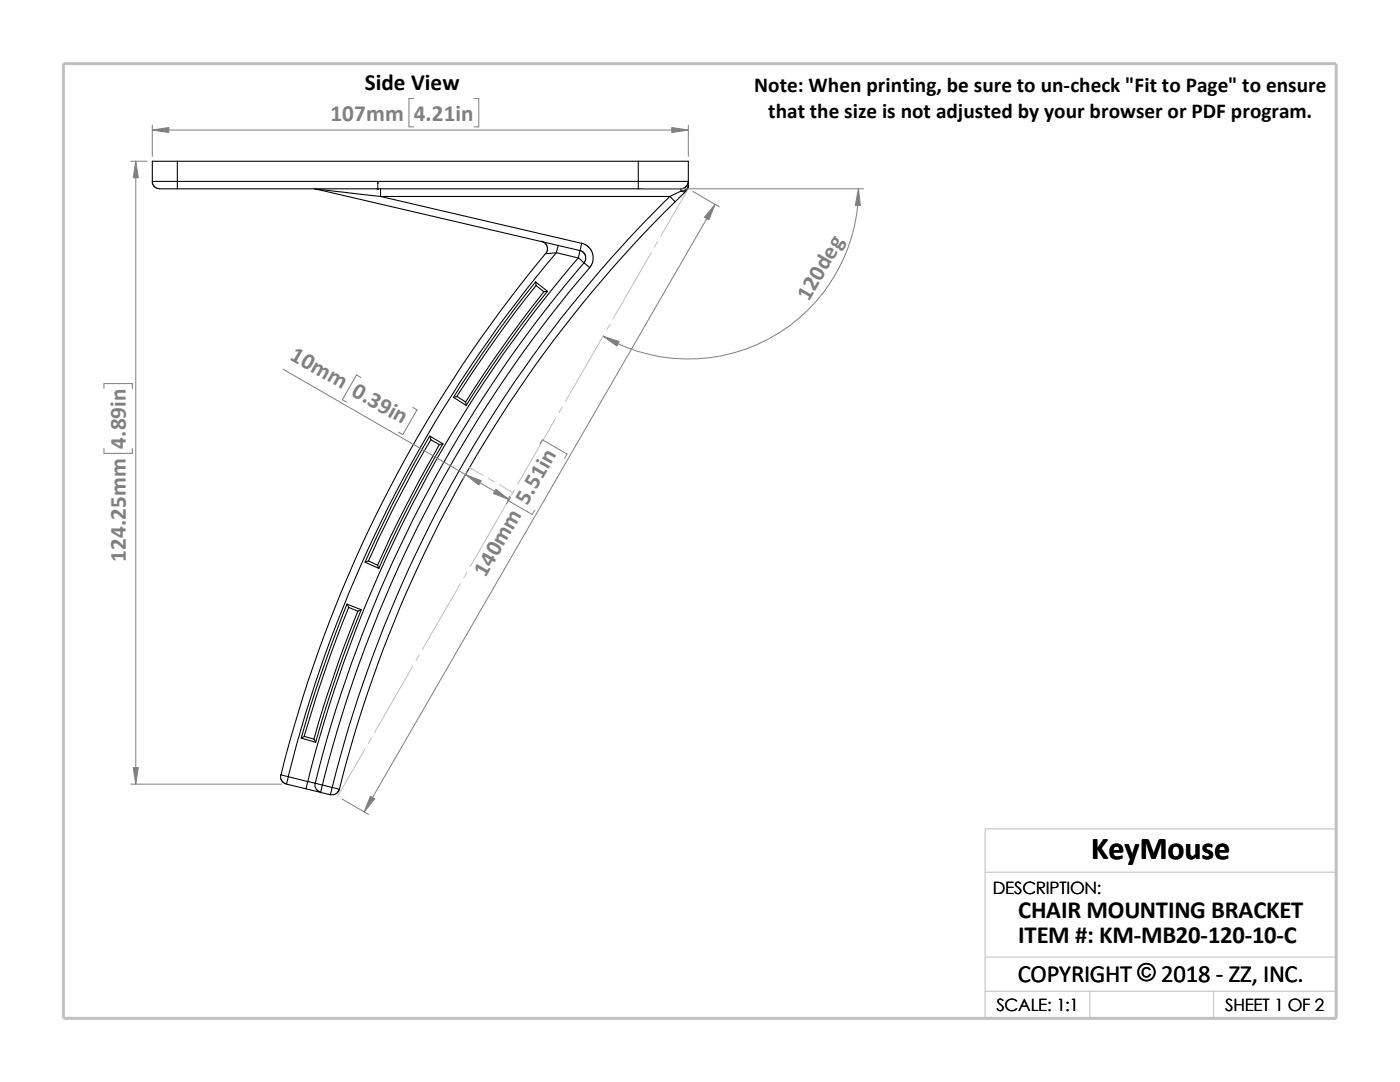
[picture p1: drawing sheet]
<svg xmlns="http://www.w3.org/2000/svg" width="279mm" height="216mm" viewBox="0 0 279 216" stroke-linecap="round" stroke-linejoin="round" font-family="sans-serif">
<g fill="none" stroke="#c0c0c0" stroke-width=".2">
<path d="M137.4 37.7l-5.5 9.4M130 50.4l-7.7 13.2M131.2 48.2l-.6 1.1M120.4 66.9l-7.6 13.2M121.7 64.7l-.6 1.1M93.7 93.3l2.7 1.5M97.5 95.5l1.1 .6M99.7 96.7l2.7 1.6M101.4 99.9l-7.6 13.2M102.7 97.7l-.6 1.1M110.9 83.4l-7.6 13.2M112.2 81.2l-.7 1.1"/>
<path d="M91.9 116.4l-7.6 13.2M93.2 114.2l-.7 1.1M82.4 132.9l-7.6 13.2M83.7 130.7l-.7 1.1M72.9 149.4l-5.5 9.5M74.1 147.2l-.6 1.1M196.6 174h70.1M196.6 197.8h70.1M196.6 191h70.1M217.5 197.8v5.4M242.2 197.8v5.4M26.8 203.2h239.9v-37.8h-70.1v37.8"/>
</g>
<path d="M12.7 12.7h254v190.5h-254z" fill="none" stroke="#c0c0c0" stroke-width=".59"/>
<g fill="none" stroke="#000" stroke-width=".21">
<path d="M30.4 36.2h5M30.4 36.2v.3l.3 .6 .8 .5 3.9 .1M35.4 36.2v1.5M35.4 32.2h-5v4M35.4 36.2h92M35.4 32.2v4M35.4 32.2h92M35.4 37.7h92M62.7 37.7h.3M63 37.7l52.7 12.3M63 37.7l12.9 1.5M75.9 37.7v1.5"/>
<path d="M75.9 39.2l40.2 9.4-.4 1.4M75.9 39.2h57.8M127.4 37.7h8.5M127.4 32.2v4M127.4 36.2v1.5M127.4 36.2h10M127.4 32.2h10v4M133.7 39.2l1 1.1M133.7 39.2a250.9 250.9 0 0 0-67.4 117.9M135.9 37.7v.4M135.9 38.1l-2.2 1.1M135.9 38.1l.5 .2 .5-.2-2.2 2.2"/>
<path d="M137.4 36.2l-.4 .9-.4 .4-.7 .2M137.4 37a1.35 1.35 0 0 1-1.5 1.1M137.4 36.2v.8M137.4 37l-.2 .7-.3 .4M106.9 56.3a244.1 244.1 0 0 0-16.4 23M106.9 56.3l.1 .7M106.9 56.3l2.4 1.8M107 57a254 254 0 0 0-15.8 22.1M107 57l1.5 1.2M108.1 48.1l.7 .4 .4 .6 .1 .7-.4 .8 2.1-.2M108.5 58.2a249.6 249.6 0 0 0-15.6 22M108.9 50.6a260.9 260.9 0 0 0-52.8 104l1.4 .4"/>
<path d="M109.3 58.1l-.8 .1M109.3 58.1a248.9 248.9 0 0 0-16.3 22.8M111 50.4l4.4 1.1M111 50.4a258.9 258.9 0 0 0-53.5 104.6M111.4 49l-.4 1.4M115.4 51.5a255.4 255.4 0 0 0-54 104.5M115.4 51.5l1.1 1M115.7 50l.6 .2 .5 .8 .1 .8-.4 .7M115.7 50l-.3 1.5M116.1 48.5l.8 .4 .6 .4 .5 .6 .3 .7v1.7l-.6 1.1M116.5 52.5a254 254 0 0 0-53.6 103.8M116.5 52.5l1.2 .9"/>
<path d="M117.7 53.4a253.2 253.2 0 0 0-53.4 103.2M134.7 40.3a249.3 249.3 0 0 0-67 117.2M90.5 79.3l.7-.2 1.7 1.1M90.5 79.3l2.5 1.6M85.8 87a254.4 254.4 0 0 0-12.9 25.2M86 87.8l1.7 .9 .7-.1M86 87.8l-.2-.8 2.6 1.6M86 87.8a255.2 255.2 0 0 0-12.5 24.1M87.7 88.7a267.1 267.1 0 0 0-12.3 24.1M88.4 88.6a228.8 228.8 0 0 0-12.8 24.8M92.9 80.2l.1 .7M72.9 112.2l2.7 1.2"/>
<path d="M73.5 111.9l-.6 .3M73.5 111.9l1.9 .9M75.4 112.8l.2 .6M69.3 120.5a271.5 271.5 0 0 0-9.2 26.8M69.6 121.2a262 262 0 0 0-8.9 25.7M69.6 121.2l-.3-.6 2.8 1.1M69.6 121.2l1.8 .8M71.4 122a239.9 239.9 0 0 0-8.7 25.5M72.1 121.7l-.7 .3M72.1 121.7a233.6 233.6 0 0 0-9.1 26.4M56 154.6l.1 1.1 .5 .5 .6 .3M57.2 156.5l3.9 .9"/>
<path d="M57.5 155l3.9 1M57.5 155l-.3 1.5M60.1 147.3l.6-.4 2 .6M60.1 147.3l2.9 .8M61.1 157.4l2.9 .7M61.4 156l-.3 1.4M61.4 156l1.5 .3M62.7 147.5l.3 .6M62.9 156.3l1.4 .3M62.9 156.3v.6l.2 .5 .4 .5 .5 .1M64 158.1l1.9 .5M64.3 156.6l-.3 1.5"/>
<path d="M64.3 156.6l2 .5M66.3 157.1l-.4 1.5M66.3 157.1l1.4 .4M67.7 157.5l-.3 .6-.3 .3-.5 .2-.7-.1"/>
</g>
<path d="M75.4 36.3l.1 .4h-.2z" fill="#00f" stroke="#00f" stroke-width=".2"/>
<path d="M75.3 37.7h.3M75.3 37.5l.3 .3M75.4 37.7h.1M75.4 36.3v1.5M75.5 37.5l-.3 .3" fill="none" stroke="#00f" stroke-width=".2"/>
<g fill="none" stroke="#808080" stroke-width=".2">
<path d="M82.6 19.6h-1v5.7h1M94.6 19.6h.9v5.7h-.9M26.1 32.2h3.3M27.1 32.2v124.3M30.4 26h107M30.4 25v6.2M128.4 37.7h43.9M137.4 25v6.2M138.3 38.2l5.3 3.1M171.3 37.7a33.9 33.9 0 0 1-50.9 29.4M142.7 40.8l-70 121.2M20.7 77.5v-1h5.7v1"/>
<path d="M56.5 73.7l45.1 26M72 75.3l-.8-.5-2.9 5 .8 .4M20.7 89.5v1h5.7v-1M82.4 81.3l.8 .5-2.8 4.9-.9-.5M93.2 94.2l-.8 1.3M101.8 99l-.5 .8 4.9 2.9 .5-.9M101.9 99.2l-.8 1.3M107.8 88.6l.4-.8 5 2.8-.5 .8M26.1 156.5h30.1M68.2 159.4l5.4 3.1"/>
</g>
<g fill="#808080" stroke="#808080" stroke-width=".2">
<path d="M142.7 40.8l-1.2 3.1-.9-.6z"/>
<path d="M73.9 158.9l.9 .5-2.1 2.6z"/>
<path d="M99 97.6l2.6 2.1-3.1-1.2z"/>
<path d="M92.9 94.7l3.2 1.2-.6 .9z"/>
<path d="M120.4 67.1l3.2 1.1-.5 .8z"/>
<path d="M171.3 37.7l.4 3.3h-1z"/>
<path d="M30.4 26l3.3-.6v1.1z"/>
<path d="M134.1 25.4l3.3 .6-3.3 .5z"/>
<path d="M27.1 32.2l.5 3.3h-1z"/>
<path d="M26.6 153.2h1l-.5 3.3z"/>
</g>
<text font-size="6.4" x="217.8" y="171.4">KeyMouse</text>
<g font-size="4.9">
<text x="203.2" y="183.2">CHAIR MOUNTING BRACKET</text>
<text x="203.2" y="188.1">ITEM #: KM-MB20-120-10-C</text>
<text x="203.1" y="195.9">COPYRIGHT © 2018 - ZZ, INC.</text>
<text x="227" y="195.8">©</text>
</g>
<text font-size="4.6" x="72.8" y="18">Side View</text>
<g font-size="4.6" fill="#808080">
<text x="66" y="24.1">107mm</text>
<text x="82.6" y="24.1">4.21in</text>
<text x="161.4" y="60.3" transform="rotate(-60 161.4 60.3)">120deg</text>
<text x="57.7" y="71.6" transform="rotate(30 57.7 71.6)">10mm 0.39in</text>
<text x="25.1" y="89.5" transform="rotate(-90 25.1 89.5)">4.89in</text>
<text x="25.1" y="112.1" transform="rotate(-90 25.1 112.1)">124.25mm</text>
<text x="96.9" y="115.4" transform="rotate(-60 96.9 115.4)">140mm 5.51in</text>
</g>
<g font-size="4.2">
<text x="150.5" y="18.4">Note: When printing, be sure to un-check &quot;Fit to Page&quot; to ensure</text>
<text x="153.3" y="23.6">that the size is not adjusted by your browser or PDF program.</text>
</g>
<g font-size="3.4">
<text x="198.2" y="178.5">DESCRIPTION:</text>
<text x="198.8" y="201.7">SCALE: 1:1</text>
<text x="244.5" y="201.7">SHEET 1 OF 2</text>
</g>
</svg>
